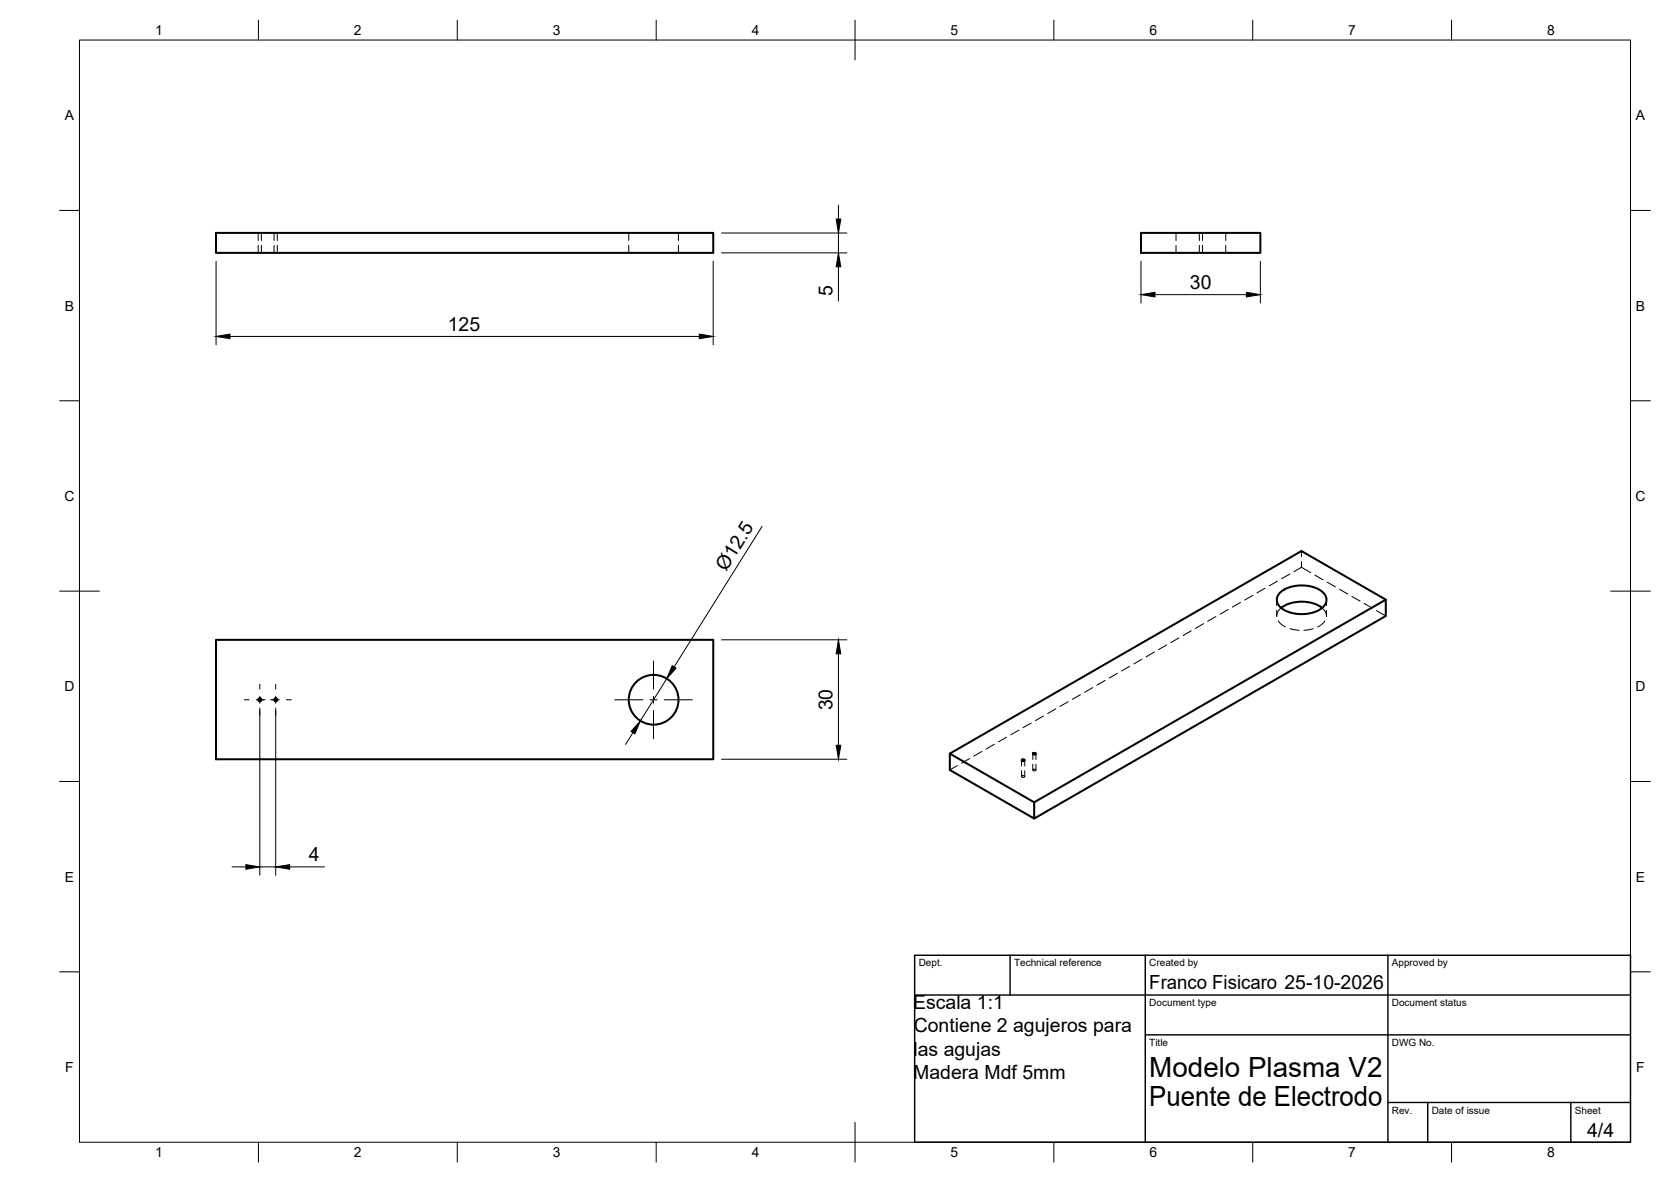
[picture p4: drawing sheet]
<svg xmlns="http://www.w3.org/2000/svg" width="420mm" height="297mm" viewBox="0 0 420 297" stroke-linecap="round" stroke-linejoin="round" font-family="sans-serif">
<!-- layer: Visible -->
<g fill="none" stroke="#000" stroke-width=".51">
<path d="M54.3 58.5h125v5h-125zM286.9 58.5h30v5h-30zM322.1 152.8a9.3 9.3 0 0 1 10.3 0M322.1 148.7a9.3 9.3 0 0 1 10.3 0 2.6 2.6 0 0 1 1.1 2.5 2.6 2.6 0 0 1-1.8 2.1 9.5 9.5 0 0 1-9.6-.5 2.46 2.46 0 0 1 0-4.1zM348.4 150.7l-88.4 50.9v4.1l-21.2-12.2v-4.1l88.4-50.9 21.2 12.2v4.1l-88.4 50.9M54.3 160.8h125v30h-125zM238.8 189.4l21.2 12.2M256.9 191l.5-.2 .2 .3-.4 .2zM259.7 189.4l.5-.2 .3 .3-.5 .1z"/>
<circle cx="65.3" cy="175.8" r=".39"/>
<circle cx="69.3" cy="175.8" r=".39"/>
<circle cx="164.3" cy="175.8" r="6.3"/>
</g>
<!-- layer: Hidden -->
<g fill="none" stroke="#000" stroke-width=".25">
<path d="M64.9 58.5v1.9M65.7 58.5v1.9M68.9 58.5v1.9M69.7 58.5v1.9M158.1 58.5v1.9M170.6 58.5v1.9M295.7 58.5v1.9M301.6 58.5v1.9M302.4 58.5v1.9M308.2 58.5v1.9M64.9 61.6v1.9M65.7 61.6v1.9"/>
<path d="M68.9 61.6v1.9M69.7 61.6v1.9M158.1 61.6v1.9M170.6 61.6v1.9M295.7 61.6v1.9M301.6 61.6v1.9M302.4 61.6v1.9M308.2 61.6v1.9M327.2 138.5v1.4M299.5 158.5l-2 1.2M302.6 156.7l-2 1.2M305.7 154.9l-2 1.2"/>
<path d="M308.8 153.2l-2 1.2M311.9 151.4l-2 1.2M315 149.6l-2.1 1.2M318.1 147.8l-2.1 1.2M321 150.7v1.5M321 153.4v1.4M321.2 146l-2 1.2M321.4 156l.9 1 .9 .6M322.1 152.8l-.9 1.1-.2 1M324.3 144.3l-2.1 1.1M324.3 158l2.4 .4M327.2 142.6l-1.9 1.1"/>
<path d="M327.2 141.1v1.5M327.2 142.6l2.4 1.3M330.2 158l-2.3 .4M330.6 144.5l2.1 1.2M332.4 152.8l.9 1.1 .2 1M333.1 156.1l-.9 .9-.9 .6M333.5 150.7v1.5M333.5 153.4v1.4M333.7 146.3l2.1 1.2M336.8 148.1l2.1 1.2M339.9 149.9l2.1 1.2M343 151.6l2.1 1.2"/>
<path d="M346.1 153.4l2.3 1.4M262.4 179.9l-2.1 1.2M265.5 178.1l-2.1 1.2M268.6 176.3l-2.1 1.2M271.7 174.6l-2.1 1.2M274.8 172.8l-2.1 1.2M277.9 171l-2.1 1.2M281 169.2l-2.1 1.2M284.1 167.4l-2.1 1.2M287.1 165.7l-2 1.1M290.3 163.9l-2.1 1.2M293.3 162.1l-2 1.2"/>
<path d="M296.4 160.3l-2 1.2M240.7 192.4l-1.9 1.1M243.8 190.6l-2.1 1.2M246.9 188.8l-2.1 1.2M250 187l-2.1 1.2M253.1 185.3l-2.1 1.1M256.2 183.5l-2.1 1.2M256.9 191.1v1.4M256.9 193.7v1.4M256.9 195a.35 .35 0 0 1 .4-.2 .35 .35 0 0 1 .2 .5l-.4 .1zM257.7 191.1v1.4M257.7 193.7v1.4"/>
<path d="M259.3 181.7l-2.1 1.2M259.7 189.4v1.5M259.7 192.1v1.4M259.7 193.4a.34 .34 0 0 1 .5-.2 .34 .34 0 0 1 .1 .5h-.4zM260.5 189.4v1.5M260.5 192.1v1.4"/>
</g>
<!-- layer: BORDER -->
<g fill="none" stroke="#000" stroke-width=".25">
<path d="M20 10.1h390v276.9h-390zM65 5.1v5M115 5.1v5M165 5.1v5M215 5.1v10M265 5.1v5M315 5.1v5M365 5.1v5M15 52.9h5M410 52.9h5M15 100.7h5M410 100.7h5"/>
<path d="M15 148.6h10M405 148.6h10M15 196.4h5M410 196.4h5M15 244.2h5M410 244.2h5M65 287v5M115 287v5M165 287v5M215 282.1v9.9M265 287v5M315 287v5"/>
<path d="M365 287v5"/>
</g>
<!-- layer: TITLEBLOCK -->
<path d="M230 240.1h180v46.9h-180zM230 250h180M254 240.1v9.9M288 240.1v46.9M349 240.1v46.9M288 260.1h122M349 277.1h61M359 277.1v9.9M395 277.1v9.9" fill="none" stroke="#000" stroke-width=".36"/>
<!-- layer: FD_Dimensions -->
<g fill="none" stroke="#000" stroke-width=".25">
<path d="M181.4 58.6h31.5M210.8 51.5v3.5M210.8 58.6v4.9M54.3 65.6v21M179.3 65.6v21M181.4 63.5h31.5M210.8 67v8.7M286.9 65.6v10.5M290.4 74h23M316.9 65.6v10.5M57.8 84.5h118M191.6 132.3l-22.1 35.3"/>
<path d="M65.3 178v41.9M69.3 178v41.9M167.6 170.6l-6.6 10.6M181.4 160.8h31.5M210.8 164.3v23M159.2 184.1l-1.9 3M181.4 190.8h31.5M58.3 217.9h3.5M65.3 217.9h4M72.8 217.9h8.8"/>
</g>
<path d="M210.2 55h1.2l-.6 3.6zM210.8 63.5l.6 3.5h-1.2zM286.9 74l3.5-.5v1.1zM313.4 73.5l3.5 .5-3.5 .6zM54.3 84.5l3.5-.5v1.1zM175.8 84l3.5 .5-3.5 .6zM169 167.3l1 .6-2.4 2.7zM210.8 160.8l.6 3.5h-1.2zM161 181.2l-1.4 3.2-.9-.6zM210.2 187.3h1.2l-.6 3.5zM61.8 217.3l3.5 .6-3.5 .5zM69.3 217.9l3.5-.6v1.1z" fill="#000" stroke="#000" stroke-width=".25"/>
<!-- layer: Smart Centers -->
<g fill="none" stroke="#000" stroke-width=".25">
<path d="M61.4 175.9h1.3M64.4 175.9h2.3M65.3 172v1.2M65.3 175v1.7M65.3 178.5v1.3M68 175.9h2.2M69.3 172v1.2M69.3 175v1.7M69.3 178.5v1.3M72 175.9h1.2M154.6 175.9h7M163.4 175.9h1.8"/>
<path d="M164.3 166.1v7.1M164.3 175v1.7M164.3 178.5v7.1M167 175.9h7.1"/>
</g>
<g font-size="7">
<text x="289" y="270.6">Modelo Plasma V2</text>
<text x="289" y="278.1">Puente de Electrodo</text>
</g>
<g font-size="4.9">
<text x="209.4" y="74.5" transform="rotate(-90 209.4 74.5)">5</text>
<text x="299.2" y="72.6">30</text>
<text x="112.6" y="83.1">125</text>
<text x="182.6" y="143.8" transform="rotate(-58 182.6 143.8)">Ø12.5</text>
<text x="209.4" y="178.5" transform="rotate(-90 209.4 178.5)">30</text>
<text x="77.7" y="216.5">4</text>
<text x="289" y="248.5">Franco Fisicaro 25-10-2026</text>
<text x="229.6" y="253.6">Escala 1:1</text>
<text x="229.7" y="259.5">Contiene 2 agujeros para</text>
<text x="229.7" y="265.3">las agujas</text>
<text x="229.6" y="271.2">Madera Mdf 5mm</text>
<text x="399.1" y="285.7">4/4</text>
</g>
<g font-size="3.5">
<text x="39" y="8.8">1</text>
<text x="89" y="8.8">2</text>
<text x="139" y="8.8">3</text>
<text x="189" y="8.8">4</text>
<text x="239" y="8.8">5</text>
<text x="289" y="8.8">6</text>
<text x="339" y="8.8">7</text>
<text x="389" y="8.8">8</text>
<text x="16.3" y="30.2">A</text>
<text x="411.3" y="30.2">A</text>
<text x="16.3" y="78">B</text>
<text x="411.3" y="78">B</text>
<text x="16.2" y="125.9">C</text>
<text x="411.2" y="125.9">C</text>
<text x="16.2" y="173.7">D</text>
<text x="411.2" y="173.7">D</text>
<text x="16.3" y="221.6">E</text>
<text x="411.3" y="221.6">E</text>
<text x="16.4" y="269.4">F</text>
<text x="411.4" y="269.4">F</text>
<text x="39" y="290.8">1</text>
<text x="89" y="290.8">2</text>
<text x="139" y="290.8">3</text>
<text x="189" y="290.8">4</text>
<text x="239" y="290.8">5</text>
<text x="289" y="290.8">6</text>
<text x="339" y="290.8">7</text>
<text x="389" y="290.8">8</text>
</g>
<g font-size="2.5">
<text x="231" y="242.9">Dept.</text>
<text x="255" y="242.9">Technical reference</text>
<text x="289" y="242.9">Created by</text>
<text x="350" y="242.9">Approved by</text>
<text x="289" y="252.8">Document type</text>
<text x="350" y="252.8">Document status</text>
<text x="289" y="262.9">Title</text>
<text x="350" y="262.9">DWG No.</text>
<text x="350" y="279.9">Rev.</text>
<text x="360" y="279.9">Date of issue</text>
<text x="396" y="279.9">Sheet</text>
</g>
</svg>
